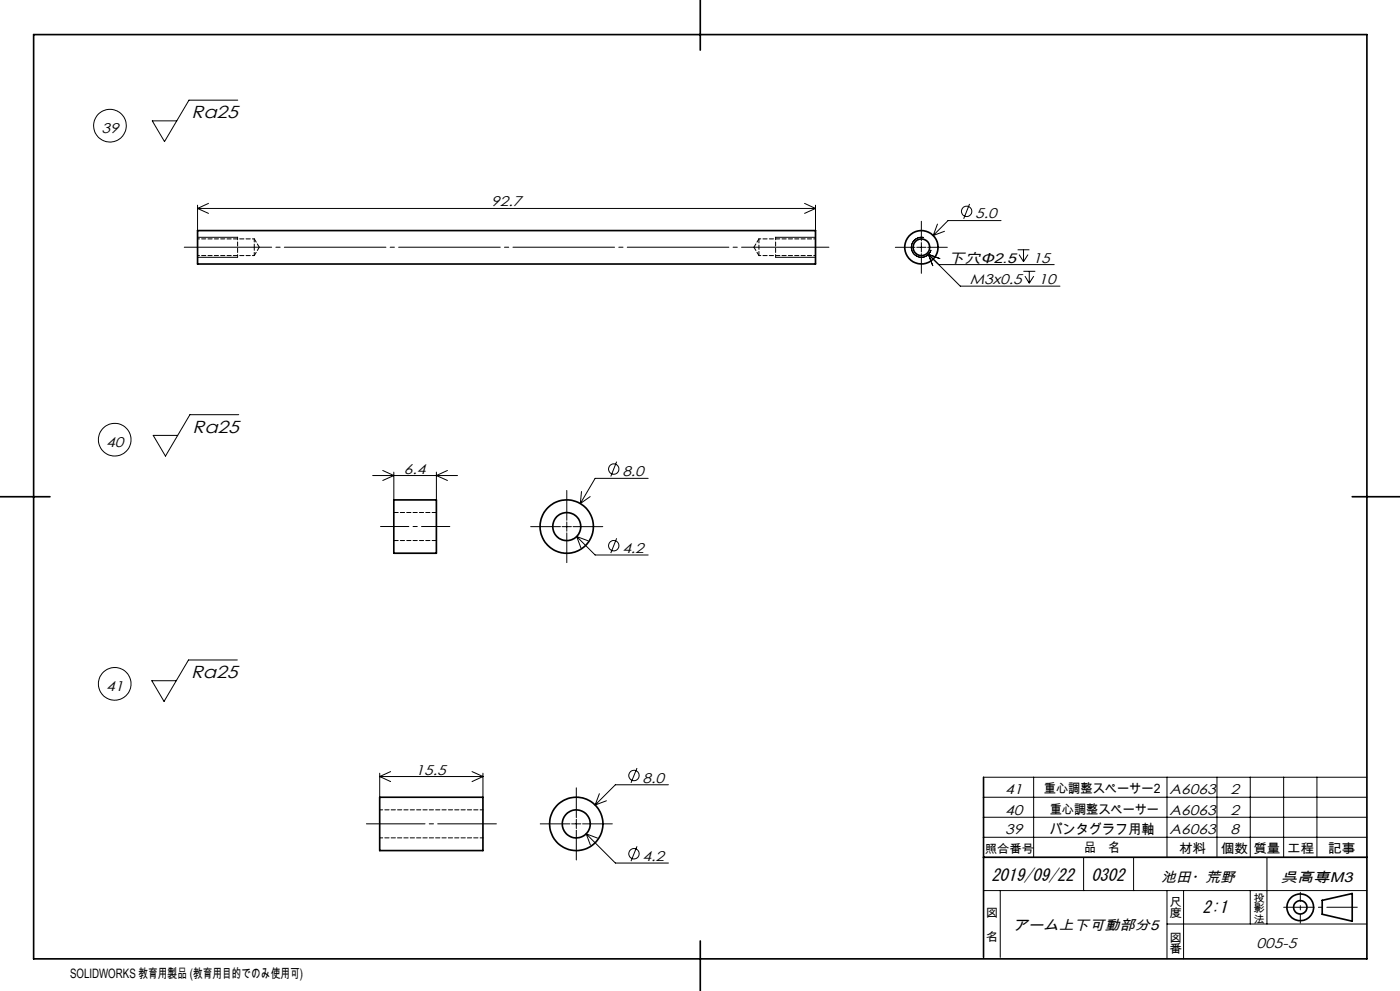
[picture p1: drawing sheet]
<svg xmlns="http://www.w3.org/2000/svg" width="420mm" height="297mm" viewBox="0 0 420 297" stroke-linecap="round" stroke-linejoin="round" font-family="sans-serif">
<g fill="none" stroke="#000" stroke-width=".3">
<path d="M71.3 30h-14.6l-7.3 12.4-3.7-6.2h7.3M59.3 71.1h12M59.3 77.1h12M59.3 61.5v7.6M59.3 62.5h185.4M59.3 62.5l3.2 1.5M62.5 61l-3.2 1.5M232.7 71.1h12M232.7 77.1h12M241.4 61l3.3 1.5M244.7 61.5v7.6M244.7 62.5l-3.3 1.5"/>
<path d="M268.6 74.1h5.9M275 74.1h2.8M276.4 66.3v5.9M276.4 72.7v2.8M276.4 76v5.9M277.2 71.2a2.99 2.99 0 0 0-3.7 2.1 2.99 2.99 0 0 0 2.1 3.7 2.99 2.99 0 0 0 3.7-2.1M278.3 74.1h5.9M278.5 76.2l9.6 9.6h29.9M278.5 76.2l1.3 3.4M278.5 76.2l3.4 1.3M278.5 76.2l3.1 3.1h34.7M281.2 67.2l-1.2 3.4"/>
<path d="M283.4 69.3l-3.4 1.3M290.9 61.1l-1.8 4.5M300.3 66.1h-15.9l-4.4 4.5M305.3 74.9h3.5M305.7 76.3l1.4 2.1M307.1 74.9v3.5M308.4 76.3l-1.3 2.1M307 81.3h3.6M307.5 82.8l1.3 2.1M308.8 81.3v3.6M310.1 82.8l-1.3 2.1M71.6 124.3h-14.6l-7.4 12.4-3.6-6.2h7.3"/>
<path d="M185 138.4l-1.8 4.4M111.8 142.5h25.5M114.8 141l3.3 1.5-3.3 1.5M118.1 141.5v8.3M130.9 141.5v8.3M134.2 141l-3.3 1.5 3.3 1.5M159.2 157.8h8.9M168.6 157.8h2.8M170 147v8.9M170 156.4v2.8M170 159.7v8.9M171.9 157.8h8.9"/>
<path d="M174.4 147.3l-.3 3.6M177.1 148.8l-3 2.1M194.5 143.4h-16l-4.4 7.5M173 160.8l5.5 5.5h16M173 160.8l1.3 3.4M173 160.8l3.4 1.3M185 161.3l-1.8 4.5M71.2 197.8h-14.6l-7.4 12.4-3.7-6.2h7.4M113.9 231.7v7.2M113.9 232.7h31M113.9 232.7l3.3 1.5M117.2 231.2l-3.3 1.5"/>
<path d="M141.6 231.2l3.3 1.5M144.9 231.7v7.2M144.9 232.7l-3.3 1.5M172.9 236.1v8.9M179.8 237.9l-1.3 3.4M181.9 240l-3.4 1.3M191.1 230.2l-1.8 4.4M200.5 235.2h-15.9l-6.1 6.1M295.1 238.9h115M295.1 232.9h115M310.1 232.9v24M350.1 232.9v24"/>
<path d="M365.1 232.9v24M375.1 232.9v24M385.1 232.9v24M395.1 232.9v24M162.1 246.9h8.9M171.5 246.9h2.8M172.9 245.5v2.8M172.9 248.8v8.9M174.8 246.9h8.9M175.9 249.9l8.7 8.8h15.9M175.9 249.9l1.2 3.4M175.9 249.9l3.3 1.3"/>
<path d="M191.1 253.6l-1.8 4.5M295.1 250.9h115M295.1 244.9h115M325.1 256.9v10M340.1 256.9v10M380.1 256.9v20M295.1 266.9h115M300.1 266.9v20M350.1 276.9h60M350.1 266.9v20.4M355.1 266.9v20.5M375.1 266.9v10"/>
<circle cx="33" cy="37.7" r="4.9"/>
<circle cx="290" cy="63.4" r="1.55"/>
<circle cx="34.4" cy="131.8" r="4.9"/>
<circle cx="184.1" cy="140.6" r="1.55"/>
<circle cx="184.1" cy="163.5" r="1.55"/>
<circle cx="34.4" cy="204.9" r="4.9"/>
<circle cx="190.2" cy="232.4" r="1.56"/>
<circle cx="190.2" cy="255.9" r="1.55"/>
</g>
<g fill="none" stroke="#000" stroke-width=".5">
<path d="M10.1 10.4h400v277h-400zM210.1 0v15M59.3 69.1h185.4v10h-185.4zM0 148.9h15M118.1 149.8h12.8v16h-12.8zM405.7 148.9h14.3M113.9 238.9h31v16h-31zM295.1 232.9v54M295.1 256.9h115M396.7 269.8l9-2v8.3l-9-2.1zM210.1 282v15"/>
<circle cx="276.4" cy="74.1" r="5"/>
<circle cx="276.4" cy="74.1" r="2.5"/>
<circle cx="170" cy="157.8" r="8"/>
<circle cx="170" cy="157.8" r="4.2"/>
<circle cx="172.9" cy="246.9" r="8"/>
<circle cx="172.9" cy="246.9" r="4.2"/>
<circle cx="390.1" cy="271.9" r="4"/>
<circle cx="390.1" cy="271.9" r="2"/>
</g>
<path d="M55.3 74.1h193.4" fill="none" stroke="#000" stroke-width=".3" stroke-dasharray="30.5 1.3 1.3 1.3" stroke-dashoffset="4.3"/>
<path d="M114.2 157.8h20.8" fill="none" stroke="#000" stroke-width=".3" stroke-dasharray="30.5 1.3 1.3 1.3" stroke-dashoffset="22"/>
<path d="M109.9 246.9h39" fill="none" stroke="#000" stroke-width=".3" stroke-dasharray="30.5 1.3 1.3 1.3" stroke-dashoffset="12.9"/>
<path d="M390.1 276.7v-9.3" fill="none" stroke="#000" stroke-width=".3" stroke-dasharray="30.5 1.3 1.3 1.3" stroke-dashoffset="27.8"/>
<path d="M385.1 271.9h22.1" fill="none" stroke="#000" stroke-width=".3" stroke-dasharray="30.5 1.3 1.3 1.3" stroke-dashoffset="21.3"/>
<path d="M71.3 77.1v-6M232.7 71.1v6" fill="none" stroke="#000" stroke-width=".3" stroke-dasharray="1.3 .6" stroke-dashoffset=".5"/>
<path d="M76.3 74.1v-2.5M76.3 76.6v-2.5" fill="none" stroke="#000" stroke-width=".3" stroke-dasharray="1.3 .6" stroke-dashoffset=".3"/>
<path d="M227.7 71.6v5" fill="none" stroke="#000" stroke-width=".3" stroke-dasharray="1.3 .6"/>
<path d="M59.3 76.6h17M76.3 71.6h-17M227.7 76.6h17M244.7 71.6h-17" fill="none" stroke="#000" stroke-width=".3" stroke-dasharray="1.3 .6" stroke-dashoffset=".7"/>
<path d="M76.3 76.6l1.5-2.5M77.8 74.1l-1.5-2.5M226.2 74.1l1.5 2.5M227.7 71.6l-1.5 2.5" fill="none" stroke="#000" stroke-width=".3" stroke-dasharray="1.3 .6" stroke-dashoffset=".1"/>
<path d="M131 153.6h-12.8M118.2 162h12.8" fill="none" stroke="#000" stroke-width=".3" stroke-dasharray="1.3 .6" stroke-dashoffset="-.1"/>
<path d="M113.9 251.1h31M144.9 242.7h-31" fill="none" stroke="#000" stroke-width=".3" stroke-dasharray="1.3 .6" stroke-dashoffset=".4"/>
<g font-size="5.2">
<text x="57.5" y="35.5">Ra25</text>
<text x="57.8" y="129.8">Ra25</text>
<text x="57.4" y="203.3">Ra25</text>
</g>
<g font-size="5.1">
<text x="297.4" y="263.9">2019/09/22</text>
<text x="327.4" y="263.9">0302</text>
<text x="360.8" y="273.5">2:1</text>
</g>
<g font-size="4.2">
<text x="30.4" y="39.7">39</text>
<text x="147.4" y="61.9">92.7</text>
<text x="292.6" y="65.5">5.0</text>
<text x="284.6" y="78.7">下穴Φ2.5</text>
<text x="309.8" y="78.7">15</text>
<text x="291" y="85.1">M3x0.5</text>
<text x="311.5" y="85.1">10</text>
<text x="31.8" y="133.8">40</text>
<text x="121.2" y="141.9">6.4</text>
<text x="186.7" y="142.7">8.0</text>
<text x="186.7" y="165.7">4.2</text>
<text x="31.8" y="207">41</text>
<text x="124.7" y="232.2">15.5</text>
<text x="192.8" y="234.6">8.0</text>
<text x="301.6" y="237.9">41</text>
<text x="350.9" y="237.9">A6063</text>
<text x="369.1" y="237.9">2</text>
<text x="301.6" y="244.1">40</text>
<text x="350.9" y="244.1">A6063</text>
<text x="369.1" y="244.1">2</text>
<text x="301.6" y="249.9">39</text>
<text x="350.9" y="249.9">A6063</text>
<text x="369.1" y="249.9">8</text>
<text x="192.8" y="258">4.2</text>
<text x="348.4" y="264.4">池田・荒野</text>
<text x="384.2" y="264.4">呉高専M3</text>
<text x="303.8" y="278.6">アーム上下可動部分5</text>
<text x="377" y="284.1">005-5</text>
</g>
<text font-size="4.1" x="314.9" y="249.9">パンタグラフ用軸</text>
<g font-size="3.9">
<text x="313.2" y="237.7">重心調整スペーサー2</text>
<text x="314.9" y="244">重心調整スペーサー</text>
<text x="325.2" y="255.5">品　名</text>
<text x="353.7" y="255.6">材料</text>
<text x="366.2" y="255.6">個数</text>
<text x="376" y="255.6">質量</text>
<text x="386.1" y="255.6">工程</text>
<text x="398.4" y="255.6">記事</text>
<text x="21" y="293">SOLIDWORKS 教育用製品 (教育用目的でのみ使用可)</text>
</g>
<g font-size="3.5">
<text x="295.4" y="255.6">照合番号</text>
<text x="295.8" y="274.9">図</text>
<text x="350.8" y="271.4">尺</text>
<text x="350.8" y="274.9">度</text>
<text x="295.8" y="282">名</text>
<text x="350.8" y="282.2">図</text>
<text x="350.8" y="285.8">番</text>
</g>
<g font-size="3.2">
<text x="376" y="270.2">投</text>
<text x="376" y="273.4">影</text>
<text x="376" y="276.5">法</text>
</g>
</svg>
